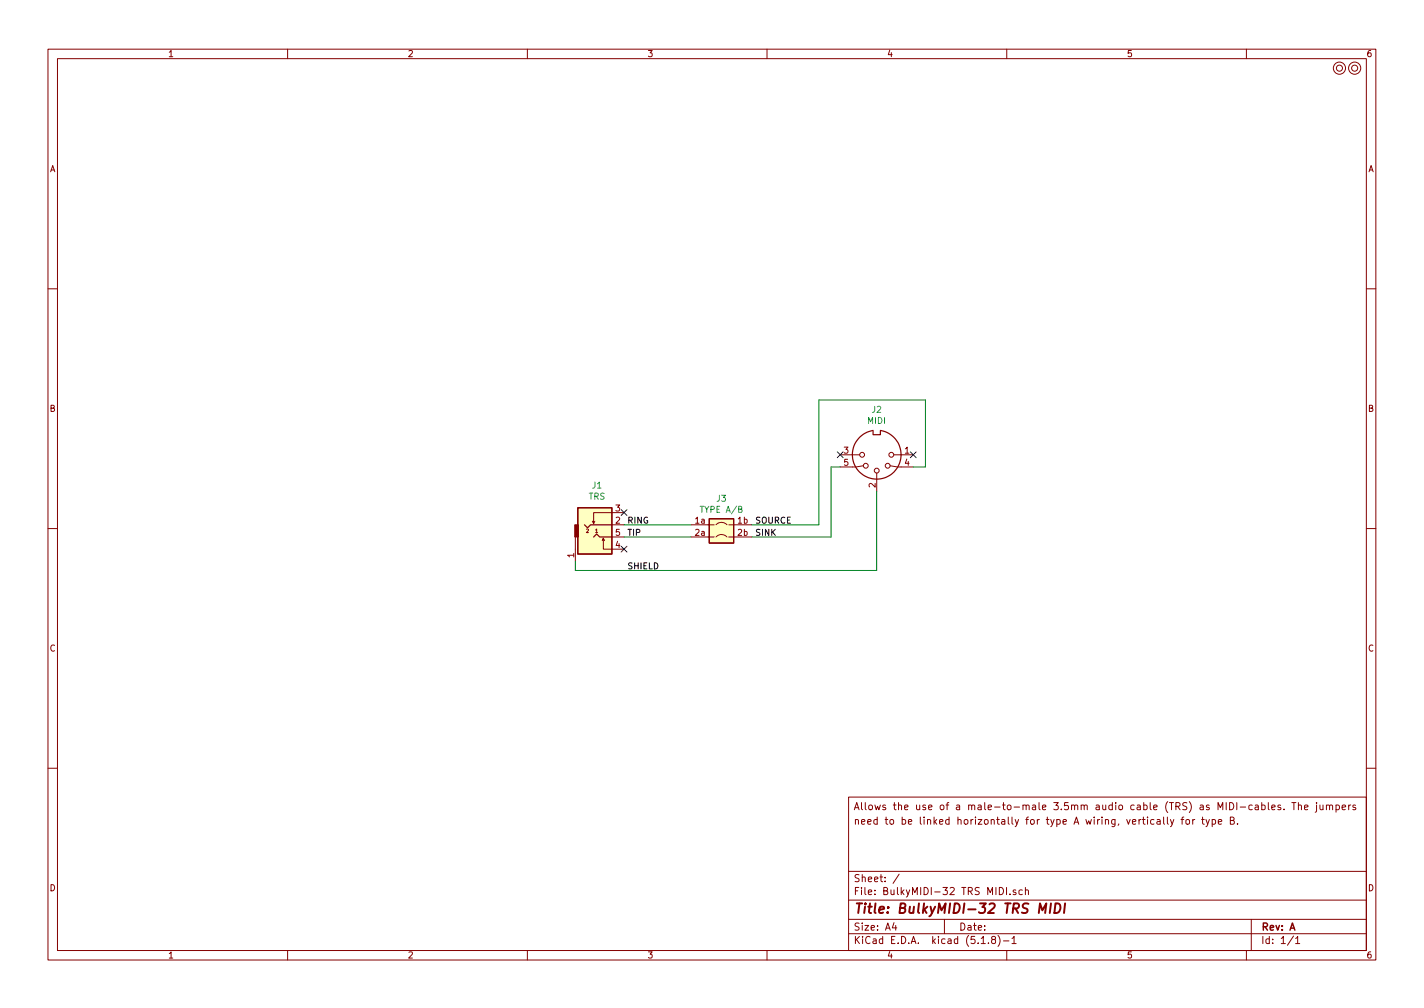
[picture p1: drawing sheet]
<svg xmlns="http://www.w3.org/2000/svg" width="297mm" height="210mm" viewBox="0 0 297 210" stroke-linecap="round" stroke-linejoin="round" font-family="sans-serif">
<g fill="none" stroke="#840000" stroke-width=".21">
<path d="M10 10.3h277v189.9h-277zM12 12.2h273v186.1h-273zM60 10.3v1.9M110 10.3v1.9M160 10.3v1.9M210 10.3v1.9M260 10.3v1.9M10 60.2h2M285 60.2h2M175.3 94.9h4M180.1 97.1l-1.5 .3h-3.3M182.9 98.7v3.8"/>
<path d="M185.7 97.1l1.5 .3h3.3M186.4 94.9h4.1M10 110.3h2M120 112v5.1M124.1 108.7l-.3 .5M125.6 112.8l.3-.5v2.2h4.3M125.9 112.3l.2 .5M127.6 109.5h2.6M127.6 112h2.6M130.2 106.9h-6.4v2.3l-.2-.5M144.1 109.5h4.9M144.1 112h4.9"/>
<path d="M149.4 112a1.54 1.54 0 0 1 2.2 0M149.4 109.5a1.54 1.54 0 0 1 2.2 0M152 109.5h4.8M152 112h4.8M285 110.3h2M10 160.2h2M177 166.3h108v32h-108zM240.7 171l-.4-.1-.3 .3 .1 .6 .2 .1h.4M241.4 171h.5l.1 .9M242 171.3l-.5 .1-.2 .2 .2 .3h.5M242.7 170.4v1.3l.2 .2M243.5 170.4v1.3l.2 .2"/>
<path d="M244.1 170.9l.4 1M244.9 170.9l-.5 1.4-.3 .1M246.4 170.9h.5M246.9 170.4l-.3 .3v1.2M247.4 171.1l.2-.2 .5 .2v.7l-.2 .1-.5-.1zM248.8 170.9v1M249.2 170.9l-.4 .3M250.6 170.9h.6M250.9 170.4v1.3l.3 .2M251.6 170.9l.3 1M252.3 170.9l-.5 1.4-.2 .1M252.9 171l.4-.1 .3 .3-.1 .6-.2 .1h-.4"/>
<path d="M252.9 170.9v1.5M254.1 171.4l.8-.1-.1-.3-.4-.1-.3 .2 .1 .8h.6M256.6 171.1l.8-.1v-.4l-.8-.2v1.5h.6l.2-.1 .1-.4-.4-.3M258.1 171.8v.1M261.2 168l-.4-.1-.3 .3 .1 .6 .2 .1 .4-.1M261.8 168h.6l.1 .9M262.5 168.3h-.5l-.2 .2 .2 .4 .5-.1M263.2 168l.4-.1 .3 .3v.6l-.3 .1-.4-.1M263.2 167.4v1.5M264.6 167.4v1.3l.2 .2M265.3 168.4l.7-.1-.1-.3-.4-.1-.2 .2 .1 .7h.5M267.1 168l-.3-.1-.3 .2 .1 .2 .5 .2v.3h-.6"/>
<path d="M267.8 168.8v.1M269.5 167.4h.8M269.9 167.4v1.5M270.8 168l.2-.1 .4 .1 .1 .9M270.8 167.4v1.5M272.1 168.4l.7-.1v-.3l-.5-.1-.2 .2 .1 .7h.6M274.6 167.9v1.3l-.3 .2M274.6 167.4v.2M275.3 167.9l.1 .9 .4 .1 .2-.1M276 167.9v1M276.7 168l.2-.1 .4 .1v.9M276.7 167.9v1"/>
<path d="M277.3 168.1l.2-.2 .4 .1 .1 .9M278.7 168l.4-.1 .3 .3-.1 .6-.2 .1-.4-.1M278.7 167.9v1.5M280 168.4l.7-.1-.1-.3-.4-.1-.2 .2v.7h.6M281.3 167.9v1M281.8 167.9l-.5 .3M282.8 168l-.4-.1-.2 .2v.2l.6 .2v.3h-.6M285 160.2h2M60 198.3v1.9M110 198.3v1.9M160 198.3v1.9M177 194.8h108"/>
<path d="M177 191.8h108M177 187.8h108M177 181.8h108M186.5 192.5l-.4 1h1M186.8 193v1M187.6 182.3l-1.3 2M197 191.8v3M204.7 196.8h.8M206.2 196.7v.1M207.1 196l-.3-.3 .3-.4 .5 .2-.1 .4a.52 .52 0 0 0-.6 .2 .52 .52 0 0 0 .1 .6l.4 .1 .2-.1 .1-.4-.3-.3M208.2 195.1a1.71 1.71 0 0 1 0 2.3M208.5 185.1a.76 .76 0 0 1 .8 .8 .76 .76 0 0 1-.8 .7z"/>
<path d="M209.3 196.3h1.2M210 185.1v1.5M210 198.3v1.9M210.7 186.5v.1M211.1 195.8l.4-.5v1.5M211.1 196.8h.9M211.9 185.7l-.4-.1-.2 .2 .1 .2 .5 .2v.3h-.6M213.3 185.7l-.5-.1-.3 .3 .1 .6 .2 .1 .5-.1M213.9 185.7l.2-.1 .4 .1v.9M213.9 185.1v1.5M260 198.3v1.9M261 191.8v6.5"/>
<path d="M269.8 195.2l-1.2 2M270.3 195.8l.4-.5v1.5M270.3 196.8h.8"/>
<circle cx="279.4" cy="14.2" r=".63"/>
<circle cx="279.4" cy="14.2" r="1.27"/>
<circle cx="282.6" cy="14.2" r=".63"/>
<circle cx="282.6" cy="14.2" r="1.27"/>
<circle cx="179.8" cy="94.9" r=".51"/>
<circle cx="180.6" cy="97.1" r=".51"/>
<circle cx="182.9" cy="98.2" r=".51"/>
<circle cx="185.2" cy="97.1" r=".51"/>
<circle cx="185.9" cy="94.9" r=".51"/>
</g>
<path d="M216.7 190.4l.2-2 .5 1.5 .9-1.5-.3 2M219.2 188.4l-.2 2M220.2 188.4a1 1 0 0 1 1.1 .8 1 1 0 0 1-.6 1.1l-.8 .1zM222.2 188.4l-.3 2" fill="none" stroke="#840000" stroke-width=".41"/>
<g fill="#ffffc2" stroke="#ffffc2" stroke-width=".21">
<path d="M120.5 105.9h7.1v9.7h-7.1z"/>
<path d="M148 108.2h5v5.1h-5z"/>
</g>
<path d="M182.1 89.8a5.1 5.1 0 0 0-3.5 7.8 5.1 5.1 0 0 0 8.6 0 5.1 5.1 0 0 0-3.6-7.8M182.1 89.9v.8h1.5v-.8M120.5 105.9h7.1v9.7h-7.1zM121.9 109.5l.7 .6 .6-.6h4.4M123.8 112l.7-.6 .6 .6h2.5M148 108.2h5v5.1h-5z" fill="none" stroke="#840000" stroke-width=".25"/>
<path d="M119.9 109.5h.7v2.5h-.7z" fill="#840000" stroke="#840000" stroke-width=".21"/>
<path d="M175.3 97.4h-1.9v14.6h-16.6M190.5 97.4h2.5v-14h-22.2v26.1h-14M130.2 109.5h13.9M130.2 112h13.9M182.9 102.5v16.5h-62.9v-1.9" fill="none" stroke="#008400" stroke-width=".21"/>
<path d="M174.7 94.3l1.2 1.2M175.9 94.3l-1.2 1.2M189.9 94.3l1.2 1.2M191.1 94.3l-1.2 1.2M129.6 113.9l1.2 1.3M129.6 106.3l1.2 1.2M130.8 113.9l-1.2 1.3M130.8 106.3l-1.2 1.2" fill="none" stroke="#000084" stroke-width=".21"/>
<text font-size="2.8" fill="#840000" x="178" y="190.5">Title: BulkyMIDI-32 TRS MIDI</text>
<g font-size="2.1" fill="#840000">
<text x="178" y="172">need to be linked horizontally for type A wiring, vertically for type B.</text>
<text x="178" y="169">Allows the use of a male-to-male 3.5mm audio cable (TRS) as MIDI-cables. The jumpers</text>
<text x="178" y="184">Sheet: /</text>
<text x="178" y="186.7">File: BulkyMIDI-32 TRS MIDI.sch</text>
<text x="178" y="196.9">KiCad E.D.A. kicad (5.1.8)-1</text>
<text x="178" y="194.1">Size: A4</text>
<text x="200" y="194.1">Date:</text>
<text x="263" y="194.1">Rev: A</text>
<text x="263" y="196.9">Id: 1/1</text>
</g>
<g font-size="1.8" fill="#840000">
<text x="35" y="11.9">1</text>
<text x="85" y="11.9">2</text>
<text x="135" y="11.9">3</text>
<text x="185" y="11.9">4</text>
<text x="235" y="11.9">5</text>
<text x="285" y="11.9">6</text>
<text x="10.4" y="35.9">A</text>
<text x="285.4" y="35.9">A</text>
<text x="10.4" y="85.9">B</text>
<text x="285.4" y="85.9">B</text>
<text x="176" y="94.6">3</text>
<text x="188.7" y="94.6">1</text>
<text x="176" y="97.1">5</text>
<text x="182.6" y="101.7" transform="rotate(-90 182.6 101.7)">2</text>
<text x="188.7" y="97.1">4</text>
<text x="128.4" y="106.7">3</text>
<text x="128.4" y="109.2">2</text>
<text x="128.4" y="111.8">5</text>
<text x="145.1" y="109.2">1a</text>
<text x="145.1" y="111.8">2a</text>
<text x="153.9" y="109.2">1b</text>
<text x="153.9" y="111.8">2b</text>
<text x="119.8" y="116.3" transform="rotate(-90 119.8 116.3)">1</text>
<text x="128.4" y="114.3">4</text>
<text x="10.4" y="135.9">C</text>
<text x="285.4" y="135.9">C</text>
<text x="10.4" y="185.9">D</text>
<text x="285.4" y="185.9">D</text>
<text x="35" y="199.9">1</text>
<text x="85" y="199.9">2</text>
<text x="135" y="199.9">3</text>
<text x="185" y="199.9">4</text>
<text x="235" y="199.9">5</text>
<text x="285" y="199.9">6</text>
</g>
<g font-size="1.8" fill="#008484">
<text x="181" y="88.4">MIDI</text>
<text x="181.9" y="86.1">J2</text>
<text x="123.6" y="101.9">J1</text>
<text x="122.8" y="104.2">TRS</text>
<text x="146.4" y="107">TYPE A/B</text>
<text x="149.5" y="104.6">J3</text>
</g>
<g font-size="1.8">
<text x="130.8" y="109.2">RING</text>
<text x="130.8" y="111.8">TIP</text>
<text x="157.5" y="109.2">SOURCE</text>
<text x="157.5" y="111.8">SINK</text>
<text x="130.8" y="118.7">SHIELD</text>
</g>
<g font-size="1.1" fill="#840000">
<text x="122.3" y="111.1">2</text>
<text x="124.2" y="111.1">1</text>
</g>
</svg>
